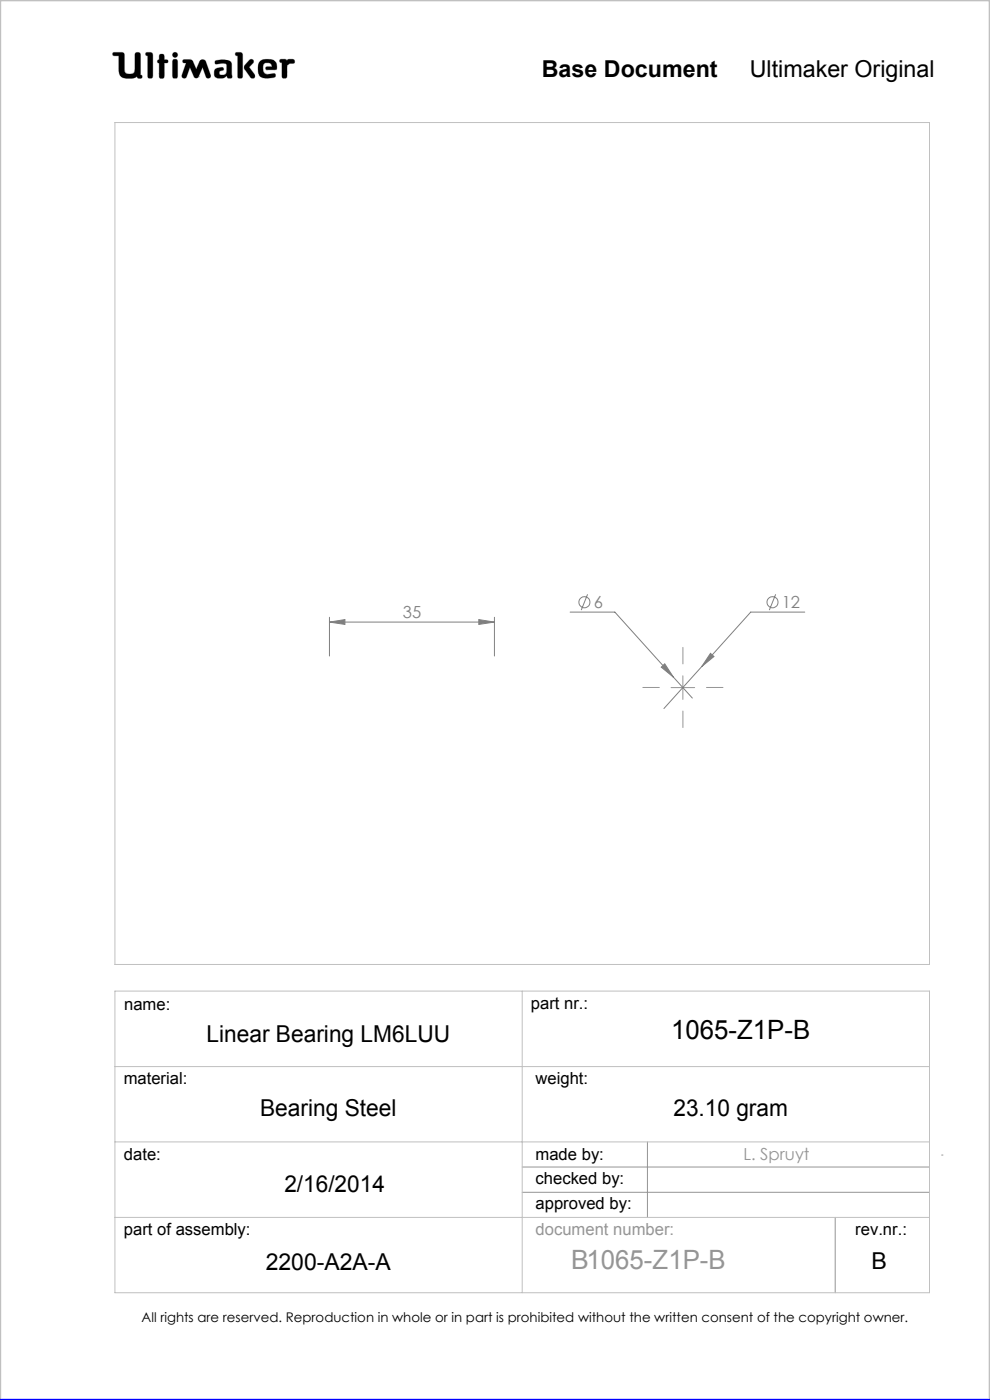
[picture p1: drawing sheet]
<svg xmlns="http://www.w3.org/2000/svg" width="210mm" height="297mm" viewBox="0 0 210 297" stroke-linecap="round" stroke-linejoin="round" font-family="sans-serif">
<g fill="none" stroke="#c0c0c0" stroke-width=".21">
<path d="M24 11.1h1.9l.4 .3 .2 3.9a1.51 1.51 0 0 0 2 0l.2-4a.77 .77 0 0 1 1 0l.1 4.6 .3 .1a.39 .39 0 0 1-.3 .6l-.6-.1-.1-.3a3.8 3.8 0 0 1-3 .3l-.6-.5-.2-.6-.1-3.6h-1a.39 .39 0 0 1-.3-.2 .39 .39 0 0 1 .1-.5zM31 11.1l1.2 .1 .2 .4-.1 4.8a.6 .6 0 0 1-.6 .2 .6 .6 0 0 1-.4-.5v-4.3l-.4-.1zM33.8 12.7v-1.1a.6 .6 0 0 1 .7-.1 .6 .6 0 0 1 .4 .5v.7h.6a.37 .37 0 0 1 0 .6l-.6 .1-.1 3.1a.6 .6 0 0 1-.6 .1 .6 .6 0 0 1-.4-.5v-2.7M33.8 12.7h.1M33.8 13.4h.1M33.8 15.7h.1M33.8 12.7h-.3l-.1 .3v.2l.4 .2M36.7 11.3l.4-.2 .4 .2 .2 .3-.2 .4-.4 .2-.4-.2-.1-.4zM36.8 12.6h.7l.2 .5v3l-.2 .5h-.7l-.2-.5v-3zM38.9 12.7h1.6l.5 .4 .6 1.6 .7-1.6 .5-.4 .6 .1 1.3 3.1-.1 .5a.53 .53 0 0 1-.5 .2 .53 .53 0 0 1-.4-.3l-.7-2-1 2.1-.4 .2-.4-.2-.9-2.1-.7 2a.54 .54 0 0 1-.5 .3 .54 .54 0 0 1-.5-.2v-.5l.9-2.5-.7-.2zM42.1 16.3h.1M45.6 12.9a3.7 3.7 0 0 1 3.4 .3l.1 .5 .1 2.7a.64 .64 0 0 1-1-.2l-.1-.1a1.93 1.93 0 0 1-2.5 .2 1.32 1.32 0 0 1 .4-1.8l1-.2 .3 .1 .1 .2v.3a.73 .73 0 0 0-.9 .8 .98 .98 0 0 0 1.4 0l.2-.6-.1-1.5a2.59 2.59 0 0 0-2 0l-.4-.2z"/>
<path d="M50 11.1l1.3 .1 .2 .4-.1 4.8a.57 .57 0 0 1-.6 .2 .57 .57 0 0 1-.4-.5v-4.3l-.4-.1zM52.9 12.8l.4-.2 .4 .1 .1 .4-1 1.1 1.2 1.6 .1 .5-.2 .3h-.4a5.9 5.9 0 0 1-1.7-2.2l.1-.6zM55 13.3a2.62 2.62 0 0 1 3.5-.1l.2 1.1-.1 .5h-2l-.2-.1v-.5l1.3-.1-.2-.5a1.24 1.24 0 0 0-1.6 .1l-.1 1.1 .2 .6 .8 .4 1.5-.2 .1 .1v.6a3.8 3.8 0 0 1-3.3-.1 3.2 3.2 0 0 1-.1-2.9zM56.6 14.8h.1M59.4 12.6h1.2l.3 .3a1.21 1.21 0 0 1 1.5-.2v.7l-.9 .1-.6 .4-.1 2.5a.6 .6 0 0 1-.6 .2 .6 .6 0 0 1-.4-.5v-2.8l-.5-.2zM24.4 26h172.8v178.6h-172.8zM24.4 210.3h172.8v63.9h-172.8zM110.8 210.3v63.9M24.4 226.3h172.8M24.4 242.2h172.8M24.4 258.3h172.8"/>
</g>
<path d="M142.3 145.9h5.1M144.9 143.4v5M110.8 247.6h86.4M110.8 252.9h86.4M137.3 242.2v16.1M177.2 258.3v15.9M199.7 245h.3" fill="none" stroke="#959595" stroke-width=".21"/>
<path d="M0 297v-297h210v297" fill="none" stroke="#c0c0c0" stroke-width=".5"/>
<path d="M0 297h210" fill="none" stroke="#00f" stroke-width=".5"/>
<path d="M45.7 12.9l-.1 .5 .2 .2 1.2-.2 .9 .1 .2 .3-.1 1.4a.84 .84 0 0 1-.6 .7 .84 .84 0 0 1-.9-.3l.1-.4 .4-.2a.36 .36 0 0 0 .4-.4 .36 .36 0 0 0-.4-.3 1.23 1.23 0 0 0-1.6 1 1.07 1.07 0 0 0 .3 1.1 1.07 1.07 0 0 0 1.1 .2h.6l.3-.2a.28 .28 0 0 1 .4-.3 .28 .28 0 0 1 .2 .4 .57 .57 0 0 0 .6 .2 .57 .57 0 0 0 .3-.6l-.1-2.4a1.23 1.23 0 0 0-1.5-1zM50 11.1v.6l.4 .1v4.6l.3 .2h.5l.3-.3v-4.8l-.4-.4zM53 12.7l-1.2 1.3v.5l1.4 2 .6 .1 .2-.2v-.6l-1.2-1.6 1-.9v-.4l-.4-.3zM55.2 12.9a2.9 2.9 0 0 0 .1 3.4l.5 .2 1 .1 1.4-.2 .3-.2-.1-.5-.2-.1-1.4 .2-.6-.2-.3-.4-.1-.5a.99 .99 0 0 1 .7-1.3 .99 .99 0 0 1 1.2 .7l-1.2 .1-.2 .4 .3 .2h1.5a.51 .51 0 0 0 .6-.1 .51 .51 0 0 0 0-.6 1.62 1.62 0 0 0-2-1.5l-1.1 .1zM59.4 12.6l-.1 .6 .5 .1v3l.2 .3h.6l.3-.4v-2.3l.6-.4 .9-.1 .1-.5-.3-.3h-1l-.3 .3-.4-.3zM36.7 12.7l-.1 .3v3.4l.2 .2h.7l.2-.3v-3.4l-.2-.3zM36.6 11.6a.56 .56 0 0 0 1.1 0 .56 .56 0 0 0-1.1 0zM33.8 11.6v1.1l-.4 .2v.4l.4 .1v2.9l.2 .3h.5l.4-.4v-2.8l.7-.1 .1-.4-.3-.2h-.5v-.8l-.2-.4h-.6zM31 11.1l-.1 .6 .4 .1v4.5l.3 .3h.5l.3-.5v-4.7l-.4-.3zM38.8 12.7v.5l.7 .2-.9 2.5 .1 .6 .5 .1 .3-.2 .8-2.1 .9 2.1 .3 .2h.3l.3-.2 .9-2.1 .7 2.1 .6 .2 .4-.2v-.5l-1-2.8-.3-.4h-.7l-.3 .2-.8 1.8-.9-1.9-.4-.2zM24 11.2v.6h1.2v2.7a1.76 1.76 0 0 0 2.2 2.1h.9l.8-.4 .3 .4h.6l.2-.2-.1-.4-.3-.1v-4.4l-.4-.4h-.5l-.3 .4v3.4a.81 .81 0 0 1-1.1 .8h-.1a.86 .86 0 0 1-1-1.1l-.1-3.3-.4-.2z" fill-rule="evenodd" fill="#000"/>
<g fill="none" stroke="#808080" stroke-width=".21">
<path d="M69.9 132l3.3-.6v1.1zM69.9 130.9v8.3M69.9 132h35M101.6 131.4l3.3 .6-3.3 .5zM104.9 130.9v8.3M120.9 129.9h9.5l12.4 13.7M124.6 126.1l-1.3 3.3M150.7 138.6l.7 .7-2.5 2.1zM164.5 126.1l-1.3 3.3M170.7 129.9h-11.5l-18.4 20.4M140.3 141.5l.7-.7 1.8 2.8zM142.8 143.6l4.1 4.5"/>
<circle cx="124" cy="127.8" r="1.17"/>
<circle cx="163.9" cy="127.8" r="1.17"/>
</g>
<path d="M139.9 145.8h-3.5M144.9 140.8v-3.5M144.9 150.8v3.5M149.9 145.8h3.5" fill="none" stroke="#959595" stroke-width=".21" stroke-dasharray="15.2 1.3 1.3 1.3"/>
<path d="M69.9 132l3.3-.6v1.1zM101.6 131.4l3.3 .6-3.3 .5zM150.7 138.6l-1.8 2.8 2.5-2.1zM140.3 141.5l2.5 2.1-1.8-2.8z" fill="#808080"/>
<text font-size="5.6" x="142.4" y="220.5">1065-Z1P-B</text>
<text font-size="5.6" fill="#959595" x="121.1" y="269.2">B1065-Z1P-B</text>
<g font-size="4.9">
<text x="114.9" y="16.4">Base Document</text>
<text x="159" y="16.4">Ultimaker Original</text>
<text x="43.8" y="221">Linear Bearing LM6LUU</text>
<text x="55.2" y="236.8">Bearing Steel</text>
<text x="142.8" y="236.8">23.10 gram</text>
<text x="60.3" y="252.8">2/16/2014</text>
<text x="56.4" y="269.4">2200-A2A-A</text>
<text x="184.9" y="269.2">B</text>
</g>
<g font-size="3.5" fill="#808080">
<text x="85.4" y="131.2">35</text>
<text x="125.9" y="129.1">6</text>
<text x="165.8" y="129.1">12</text>
</g>
<g font-size="3.5">
<text x="26.3" y="214.2">name:</text>
<text x="112.6" y="214.1">part nr.:</text>
<text x="26.2" y="230">material:</text>
<text x="113.6" y="230">weight:</text>
<text x="26.3" y="246.1">date:</text>
<text x="113.6" y="246.1">made by:</text>
<text x="113.6" y="251.1">checked by:</text>
<text x="113.6" y="256.4">approved by:</text>
<text x="26.3" y="262.1">part of assembly:</text>
<text x="181.4" y="262">rev.nr.:</text>
</g>
<g font-size="3.5" fill="#959595">
<text x="157.7" y="246.2">L. Spruyt</text>
<text x="113.6" y="261.9">document number:</text>
</g>
<text font-size="2.8" x="30" y="280.4">All rights are reserved. Reproduction in whole or in part is prohibited without the written consent of the copyright owner.</text>
</svg>
